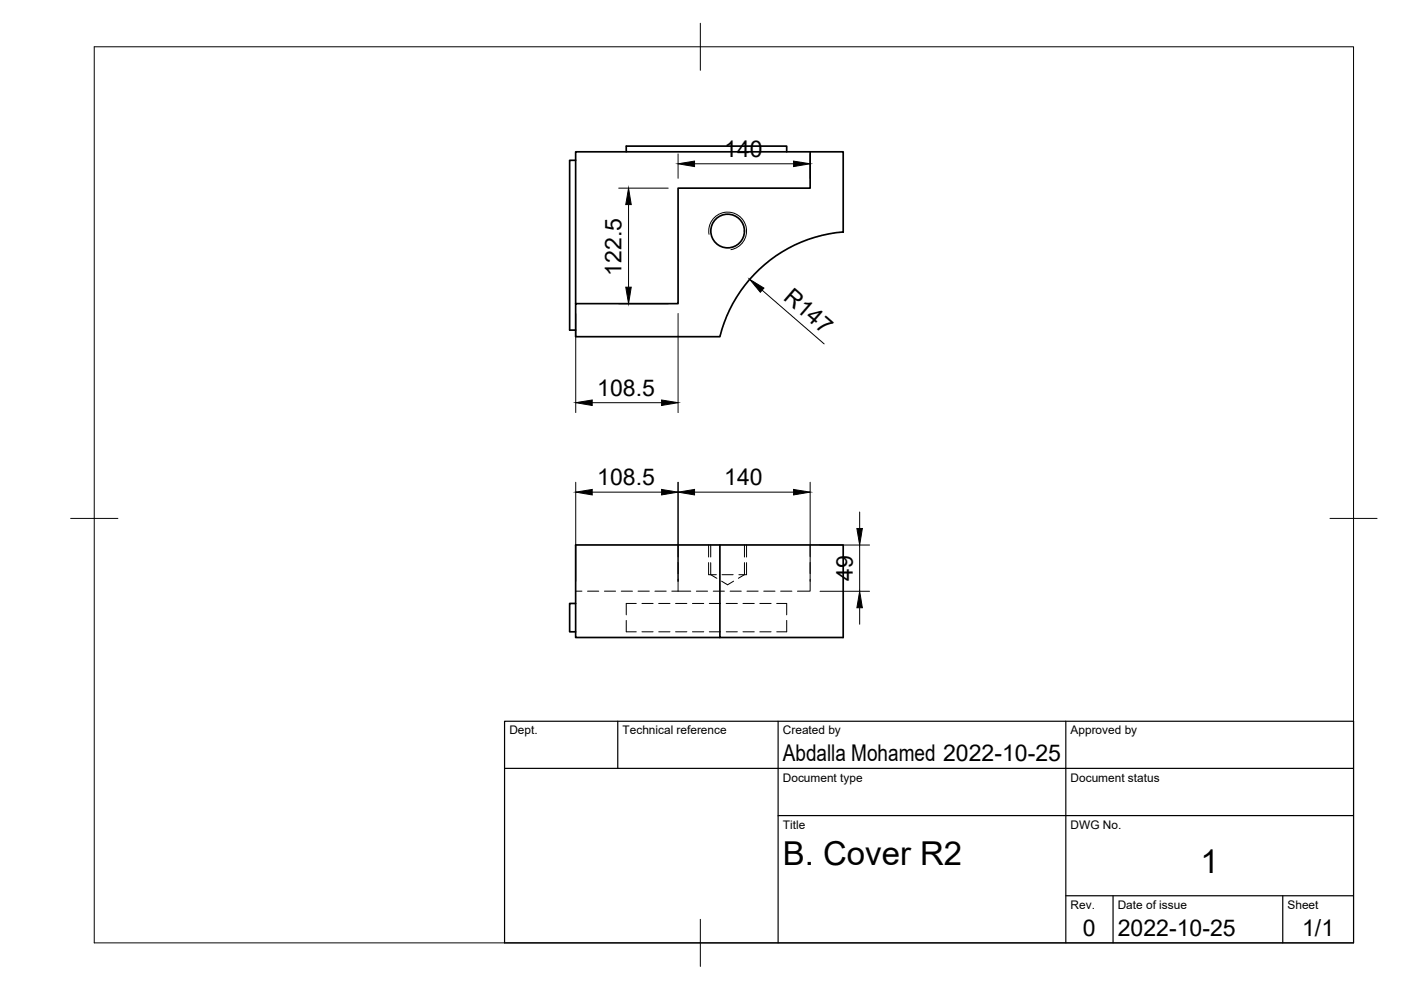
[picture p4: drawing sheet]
<svg xmlns="http://www.w3.org/2000/svg" width="297mm" height="210mm" viewBox="0 0 297 210" stroke-linecap="round" stroke-linejoin="round" font-family="sans-serif">
<!-- layer: Visible -->
<g fill="none" stroke="#000" stroke-width=".36">
<path d="M122 34h-1.2v36h1.2M132.8 32.2v-1.2h34v1.2M143.8 39.9h28v-7.7h7v17a29.4 29.4 0 0 0-26.2 22.2h-30.6v-7h21.8zM171.8 32.2h-49.8v32.2M152.6 115.5v19.7h26.2v-19.7h-56.8v19.7h30.6M122 127.9h-1.2v6.1h1.2"/>
<circle cx="154.3" cy="49" r="3.6"/>
</g>
<!-- layer: Visible Narrow -->
<path d="M150.3 49.7a4 4 0 0 1 3.3-4.7 4 4 0 0 1 4.6 3.3 4 4 0 0 1-3.2 4.6" fill="none" stroke="#000" stroke-width=".21"/>
<!-- layer: Hidden -->
<g fill="none" stroke="#000" stroke-width=".21">
<path d="M143.8 115.5v2.6M143.8 119.3v2.3M150.7 115.5v2.6M150.7 119.3v2.5l1.3 .8M157.8 115.5v2.6M157.8 119.3v2.5l-1.3 .8M171.8 115.5v2.6M171.8 119.3v2.3M122 125.3h1.4M124.6 125.3h2.4M128.1 125.3h2.4M131.7 125.3h2.4"/>
<path d="M132.8 131.5v2.5h2.1M134.9 127.9h-2.1v2.5M135.3 125.3h2.4M136.1 134h2.4M136.1 127.9h2.4M138.9 125.3h2.3M139.7 134h2.3M139.7 127.9h2.3M142.4 125.3h4.1M143.2 134h2.4M143.2 127.9h2.4M143.8 122.8v2.5"/>
<path d="M146.8 134h2.4M146.8 127.9h2.4M147.6 125.3h2.4M150.2 121.8h1.7M150.4 134h2.4M150.4 127.9h2.4M151.2 125.3h2.4M153 123.2l1.3 .8 1.2-.8M153.1 121.8h2.3M154 134h2.3M154 127.9h2.3M154.8 125.3h2.4"/>
<path d="M156.7 121.8h1.6M157.5 134h2.4M157.5 127.9h2.4M158.4 125.3h2.3M161.1 134h2.4M161.1 127.9h2.4M161.9 125.3h2.4M164.7 127.9h2.1v2.5M165.5 125.3h2.4M166.8 131.5v2.5h-2.1M171.8 122.8v2.5h-2.7"/>
</g>
<!-- layer: Hidden Narrow -->
<path d="M150.2 115.5v2.6M150.2 119.3v2.5M158.3 115.5v2.6M158.3 119.3v2.5" fill="none" stroke="#000" stroke-width=".21"/>
<!-- layer: BORDER -->
<path d="M20 9.9h267v190h-267zM148.5 4.9v10M15 109.9h10M282 109.9h10M148.5 194.9v10" fill="none" stroke="#000" stroke-width=".21"/>
<!-- layer: TITLEBLOCK -->
<path d="M107 152.9h180v47h-180zM131 152.9v10M165 152.9v47M226 152.9v47M107 162.9h180M165 172.9h122M226 189.9h61M236 189.9v10M272 189.9v10" fill="none" stroke="#000" stroke-width=".25"/>
<!-- layer: FD_Dimensions -->
<g fill="none" stroke="#000" stroke-width=".21">
<path d="M131.2 39.9h10.5M143.8 32.6v5.2M147.3 34.7h21M171.8 32.6v5.2M133.3 43.4v17.5M122.1 66.5v21M131.2 64.4h10.5M143.8 66.5v21M161.6 61.5l13.1 11.4M125.6 85.4h14.7M122.1 102.2v21M125.6 104.3h14.7"/>
<path d="M143.8 102.2v21M147.3 104.3h21M171.8 102.2v21M173.9 115.6h10.5M182.3 108.6v3.4M182.3 115.6v9.8M173.9 125.4h10.5M182.3 128.9v3.4"/>
</g>
<g fill="#000" stroke="#000" stroke-width=".21">
<path d="M143.8 34.7l3.5-.5v1.1zM168.3 34.2l3.5 .5-3.5 .6zM133.3 39.9l.5 3.5h-1.1zM132.7 60.9h1.1l-.5 3.5zM158.9 59.2l3.1 1.9-.8 .9zM122.1 85.4l3.5-.6v1.2zM140.3 84.8l3.5 .6-3.5 .6zM122.1 104.3l3.5-.5v1.1zM140.3 103.8l3.5 .5-3.5 .6zM143.8 104.3l3.5-.5v1.1zM168.3 103.8l3.5 .5-3.5 .6zM181.7 112h1.1l-.5 3.6z"/>
<path d="M182.3 125.4l.5 3.5h-1.1z"/>
</g>
<g font-size="7">
<text x="166" y="183.4">B. Cover R2</text>
<text x="254.5" y="185.2">1</text>
</g>
<g font-size="4.9">
<text x="153.5" y="33.3">140</text>
<text x="131.8" y="58.4" transform="rotate(-90 131.8 58.4)">122.5</text>
<text x="165.9" y="63.4" transform="rotate(41 165.9 63.4)">R147</text>
<text x="126.6" y="83.9">108.5</text>
<text x="126.6" y="102.9">108.5</text>
<text x="153.5" y="102.9">140</text>
<text x="180.8" y="123.1" transform="rotate(-90 180.8 123.1)">49</text>
<text x="166" y="161.4">Abdalla Mohamed 2022-10-25</text>
<text x="229.6" y="198.6">0</text>
<text x="237" y="198.4">2022-10-25</text>
<text x="276.1" y="198.6">1/1</text>
</g>
<g font-size="2.5">
<text x="108" y="155.7">Dept.</text>
<text x="132" y="155.7">Technical reference</text>
<text x="166" y="155.7">Created by</text>
<text x="227" y="155.7">Approved by</text>
<text x="166" y="165.7">Document type</text>
<text x="227" y="165.7">Document status</text>
<text x="166" y="175.7">Title</text>
<text x="227" y="175.7">DWG No.</text>
<text x="227" y="192.7">Rev.</text>
<text x="237" y="192.7">Date of issue</text>
<text x="273" y="192.7">Sheet</text>
</g>
</svg>
